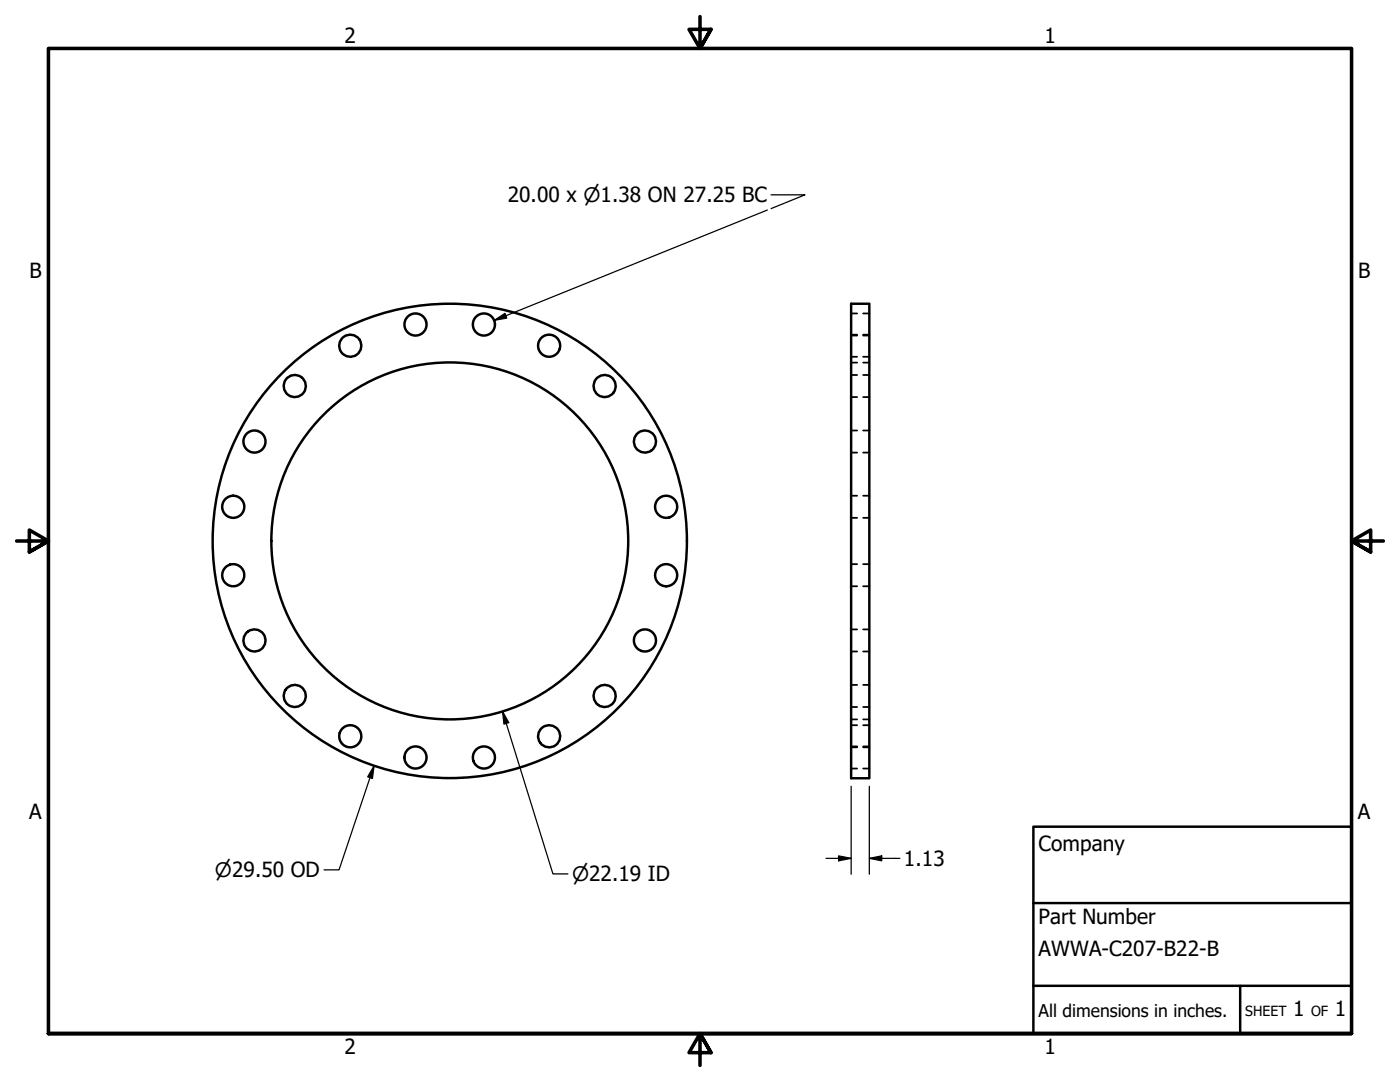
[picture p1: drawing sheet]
<svg xmlns="http://www.w3.org/2000/svg" width="279mm" height="216mm" viewBox="0 0 279 216" stroke-linecap="round" stroke-linejoin="round" font-family="sans-serif">
<!-- layer: Visible (ANSI) -->
<g fill="none" stroke="#000" stroke-width=".49">
<path d="M169.9 60.6h3.6v94.7h-3.6z"/>
<circle cx="58.8" cy="77" r="2.21"/>
<circle cx="69.9" cy="69" r="2.21"/>
<circle cx="82.9" cy="64.8" r="2.21"/>
<circle cx="96.6" cy="64.8" r="2.21"/>
<circle cx="109.6" cy="69" r="2.21"/>
<circle cx="120.7" cy="77" r="2.21"/>
<circle cx="50.8" cy="88.1" r="2.21"/>
<circle cx="128.7" cy="88.1" r="2.21"/>
<circle cx="46.5" cy="101.1" r="2.21"/>
<circle cx="46.5" cy="114.8" r="2.21"/>
<circle cx="89.8" cy="107.9" r="47.3"/>
<circle cx="89.8" cy="107.9" r="35.6"/>
<circle cx="132.9" cy="101.1" r="2.21"/>
<circle cx="132.9" cy="114.8" r="2.21"/>
<circle cx="50.8" cy="127.8" r="2.21"/>
<circle cx="58.8" cy="138.9" r="2.21"/>
<circle cx="120.7" cy="138.9" r="2.21"/>
<circle cx="128.7" cy="127.8" r="2.21"/>
<circle cx="69.9" cy="146.9" r="2.21"/>
<circle cx="82.9" cy="151.1" r="2.21"/>
<circle cx="96.6" cy="151.1" r="2.21"/>
<circle cx="109.6" cy="146.9" r="2.21"/>
</g>
<!-- layer: Hidden (ANSI) -->
<g fill="none" stroke="#000" stroke-width=".35">
<path d="M169.9 72.4h1.2M169.9 71.2h1.2M169.9 66.8h1.2M169.9 79.2h1.2M169.9 74.8h1.2M169.9 67h1.2M169.9 62.5h1.2M172.3 72.4h1.2M172.3 71.2h1.2M172.3 66.8h1.2M172.3 79.2h1.2M172.3 74.8h1.2"/>
<path d="M172.3 67h1.2M172.3 62.5h1.2M169.9 90.3h1.2M169.9 85.9h1.2M169.9 98.9h1.2M172.3 90.3h1.2M172.3 85.9h1.2M172.3 98.9h1.2M169.9 103.3h1.2M169.9 117h1.2M169.9 112.6h1.2M172.3 103.3h1.2"/>
<path d="M172.3 117h1.2M172.3 112.6h1.2M169.9 130h1.2M169.9 125.6h1.2M169.9 136.7h1.2M172.3 130h1.2M172.3 125.6h1.2M172.3 136.7h1.2M169.9 143.5h1.2M169.9 141.1h1.2M169.9 149.1h1.2M169.9 144.7h1.2"/>
<path d="M169.9 153.4h1.2M169.9 148.9h1.2M172.3 143.5h1.2M172.3 141.1h1.2M172.3 149.1h1.2M172.3 144.7h1.2M172.3 153.4h1.2M172.3 148.9h1.2"/>
</g>
<!-- layer: Border (ANSI) -->
<path d="M139.7 3.3v6.4l-2.2-3.8h4.4l-2.2 3.8 2.2-3.8M3.3 107.9h6.4l-3.8-2.1v4.3l3.8-2.2-3.8 2.2M276.1 107.9h-6.4l3.8-2.1v4.3l-3.8-2.2 3.8 2.2M9.7 206.2v-196.5h260v196.5h-260h260M141.9 210l-2.2-3.8 2.2 3.8h-4.4l2.2-3.8v6.4" fill="none" stroke="#000" stroke-width=".71"/>
<!-- layer: Title (ANSI) -->
<path d="M206.2 165h63.5v41.2h-63.5zM206.2 196.7h63.5M206.2 180.2h63.5M247.5 196.7v9.5" fill="none" stroke="#000" stroke-width=".49"/>
<!-- layer: Dimension (ANSI) -->
<g fill="none" stroke="#000" stroke-width=".25">
<path d="M153.9 38.9h6.8l-6.8 2.7M153.1 41.9l-54.5 22M98.6 63.9l2.2-1.4 .3 1zM74.6 152.8l-.3 2.5-.9-.3zM74.6 152.8l-6.9 20.8h-3M100.3 142l1.2 2.2-.9 .3zM100.3 142l10 32.4h3M169.9 156.9v17.5M173.5 156.9v17.5M164.9 171.3h5M167.4 170.8l2.5 .5-2.5 .5zM173.5 171.3l2.5-.5v1z"/>
<path d="M173.5 171.3h6.1"/>
</g>
<g fill="#000">
<path d="M98.6 63.9l2.2-1.4 .3 1z" fill-rule="evenodd"/>
<path d="M74.6 152.8l-.3 2.5-.9-.3z" fill-rule="evenodd"/>
<path d="M100.3 142l1.2 2.2-.9 .3z" fill-rule="evenodd"/>
<path d="M167.4 170.8l2.5 .5-2.5 .5z" fill-rule="evenodd"/>
<path d="M173.5 171.3l2.5-.5v1z" fill-rule="evenodd"/>
</g>
<g font-size="4.2">
<text x="68.7" y="8.6">2</text>
<text x="208.4" y="8.6">1</text>
<text x="101.4" y="40.4">20.00 x ⌀1.38 ON 27.25 BC</text>
<text x="5.9" y="55.5">B</text>
<text x="271" y="55.5">B</text>
<text x="5.8" y="163.4">A</text>
<text x="271" y="163.4">A</text>
<text x="180.4" y="172.8">1.13</text>
<text x="207.3" y="169.8">Company</text>
<text x="207.3" y="184.4">Part Number</text>
<text x="207.3" y="190.7">AWWA-C207-B22-B</text>
<text x="258.1" y="202.8">1</text>
<text x="266.4" y="202.8">1</text>
<text x="68.7" y="210.3">2</text>
<text x="208.4" y="210.3">1</text>
</g>
<g font-size="4">
<text x="42.9" y="175">⌀29.50 OD</text>
<text x="114.2" y="175.8">⌀22.19 ID</text>
</g>
<text font-size="3.5" x="207.3" y="202.9">All dimensions in inches.</text>
<g font-size="2.8">
<text x="248.5" y="202.8">SHEET</text>
<text x="261.7" y="202.8">OF</text>
</g>
</svg>
